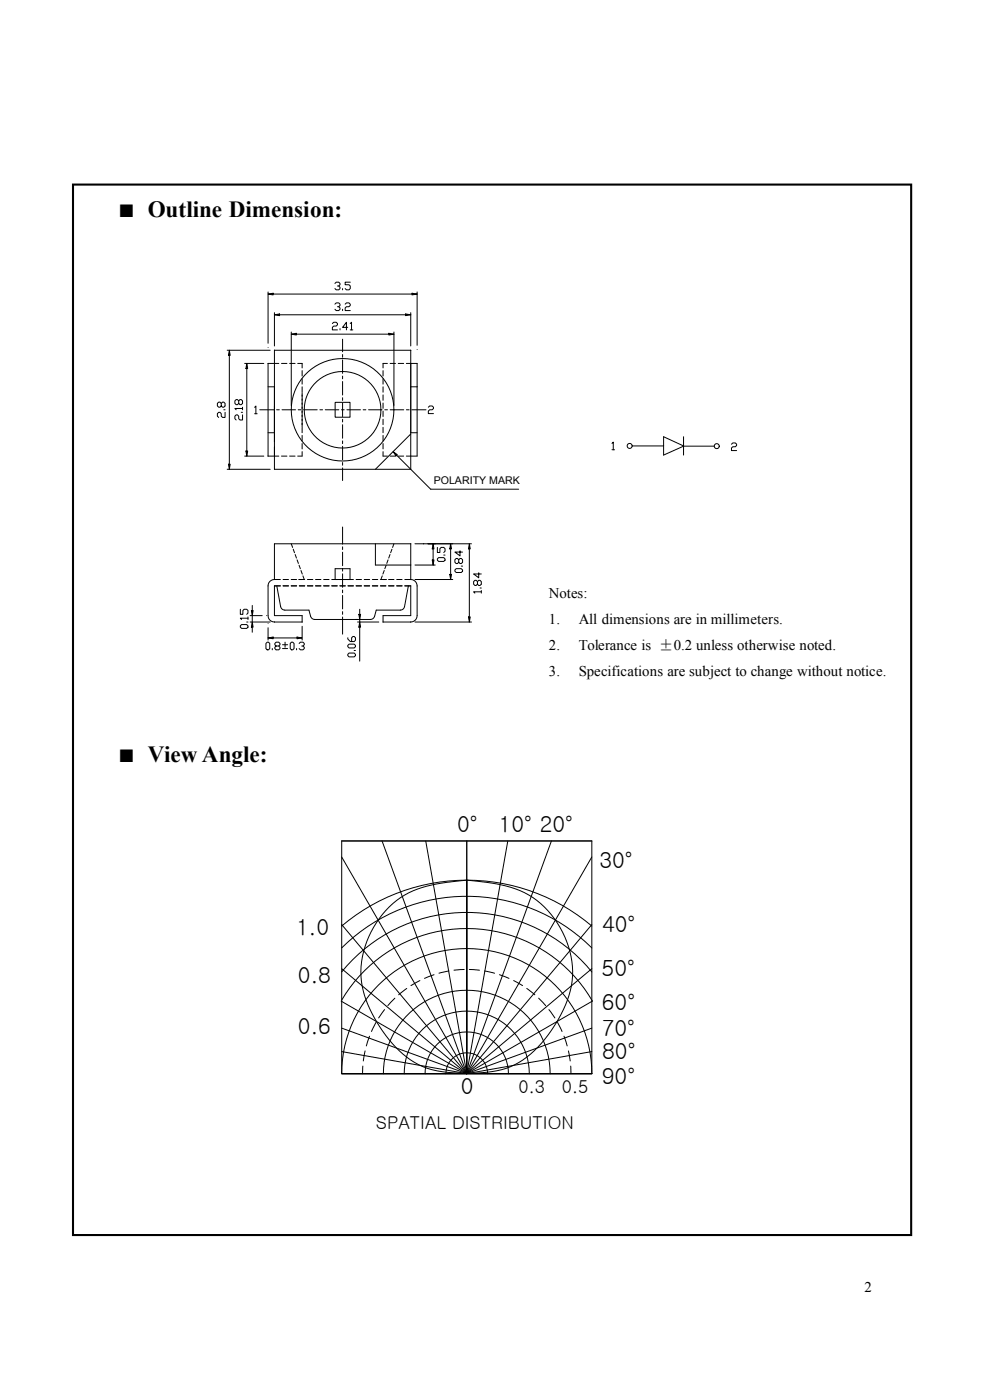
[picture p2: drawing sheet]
<svg xmlns="http://www.w3.org/2000/svg" width="210mm" height="297mm" viewBox="0 0 210 297" stroke-linecap="round" stroke-linejoin="round" font-family="sans-serif">
<path d="M15.5 39.4l.2-.2v222.8l-.2-.2h177.8l-.2 .2v-222.8l.2 .2zM15.3 38.9h178.2v223.3h-178.2z" fill="#000"/>
<g fill="none" stroke="#000" stroke-width=".21">
<path d="M74.3 59.9h-1.1v.5h.8l.3 .3v.5l-.3 .3h-.5l-.3-.3M48.2 74.3h9.1M48.6 74.3l.2 1.1h-.3zM48.6 75.4v23.1M51.9 77.1h4.1M52.4 77.1l.1 1.1h-.3zM52.4 78.2v17.5M56.9 62.4l1-.2v.4zM56.9 61.9v10.9M56.9 73.7h.1M57.9 62.4h29.5M58.2 66.8l1.1-.2v.4z"/>
<path d="M58.2 74.3h28.9v25.3h-28.9zM58.2 66.3v7.1M59.1 77.1h-2.2v19.7h2.2M59.3 66.8h26.7M59.7 77.1h1.2M61.4 77.1h1.2M61.8 70.9l1.1-.2v.4zM61.8 70.4v15.6M62.9 70.9h19.6M63.2 77.1h.9v1M64.1 78.6v1.2M70.5 68.6l.3-.2h.5l.3 .2v.3l-.3 .3h-.5l-.3 .2v.6h1.1"/>
<path d="M71 60.1l.3-.2h.6l.2 .2v.3l-.2 .3h-.3M71 64.5l.3-.2h.6l.2 .2v.3l-.2 .3h-.3M71.9 60.7l.2 .2v.3l-.2 .3h-.6l-.3-.3M71.9 65.1l.2 .2v.3l-.2 .3h-.6l-.3-.3M72.1 69.7v.3M72.7 61.2v.3M72.7 65.6v.3M72.7 72v2.6M72.7 75.2v.6M72.7 76.4v2.8M72.7 79.8v.6M73.2 64.5l.3-.2h.5l.3 .2v.3l-.3 .3h-.5l-.3 .2v.6h1.1"/>
<path d="M73.8 69.4h-1.1l.8-1v1.6M74.3 68.6l.3-.2v1.6M74.3 70h.5M81.3 78.6v1.2M82.2 77.1h-.9v1M82.5 70.7l1.1 .2-1.1 .2zM82.8 77.1h1.1M83.6 70.4v15.6M83.6 70.9h.1M84.5 77.1h1.1M86 66.6l1.1 .2-1.1 .2zM86.2 77.1h2.3v19.7h-2.3"/>
<path d="M87.1 66.3v7.1M87.1 66.8h.1M87.4 62.2l1.1 .2-1.1 .2zM88.5 61.9v11.4M88.5 62.4h.1M88.5 74.2h.1M46.9 85.6l.3-.3h.3l.2 .3v.5l-.2 .3h-.3l-.3-.3v-.5l-.2-.3h-.3l-.3 .3v.5l.3 .3h.3l.2-.3M47.5 86.9h.2M47.7 87.5v1.1h-.5l-.3-.3v-.6l-.2-.2h-.3l-.3 .2v.6l.3 .3M48.2 99.6h9.1M48.5 98.5h.3l-.2 1.1zM50.6 85l.3-.2h.3l.2 .2v.6l-.2 .2h-.3l-.3-.2v-.6l-.2-.2h-.3l-.3 .2v.6l.3 .2h.3l.2-.2"/>
<path d="M51.2 87.5h.2M51.4 88v1.1h-.5l-.3-.3v-.5l-.2-.3h-.3l-.3 .3v.5l.3 .3M51.4 86.7h-1.6l.3 .2M51.4 86.4v.5M51.9 96.8h4.1M52.2 95.7h.3l-.1 1.1zM54 86.4l.3-.3v1.7M54 87.8h.6M55.1 86.9h3M56.9 91.8h1.3M56.9 82.1h1.3M58.7 86.9h.6"/>
<path d="M59.7 96.8h1.2M59.8 86.9h2.9M61.4 96.8h1.2M63.3 86.9h.5M64.1 80.3v1.2M64.1 82.1v1.1M64.1 83.3v7.2M64.1 90.7v1.1M64.1 92.4v1.1M64.1 94.1v1.1M64.1 95.8v1h-.9M64.4 86.9h2.9"/>
<path d="M67.9 86.9h.5M69 86.9h2.9M71.1 85.4h3.2v3.1h-3.2zM72.4 86.9h.6M72.7 80.9v2.9M72.7 84.4v.5M72.7 85.5v2.9M72.7 89v.5M72.7 90.1v2.9M72.7 93.5v.6M72.7 94.7v2.8M72.7 98.1v.6"/>
<path d="M72.7 99.3v2.6M73.6 86.9h2.9M77 86.9h.6M78.2 86.9h2.9M81.3 80.3v1.2M81.3 82.1v1.1M81.3 83.8v1.1M81.3 85.5v1.1M81.3 87.2v1.2M81.3 88.9v1.2M81.3 90.7v1.1M81.3 92.4v1.1"/>
<path d="M81.3 94.1v1.1M81.3 95.8v1h.9M81.6 86.9h.6M82.8 96.8h1.1M82.8 86.9h2.8M83.4 95.8l.9 .7-.3 .2zM84.1 96.6l7.3 7.2h18.6M84.5 96.8h1.1M86.2 86.9h.6M87.1 91.8h1.4M87.1 92.1l-7.5 7.5M87.1 82.1h1.4"/>
<path d="M87.4 86.9h3M90.9 86.4l.2-.3h.6l.3 .3v.3l-.3 .2h-.6l-.2 .3v.5h1.1M129.8 94.1l.3-.3v1.6M129.8 95.4h.6M134.1 94.6h6.7M145 94.6l-4.2-1.9v3.8l4.2-1.9h6.5M145 92.7v3.8M155.2 94.2l.2-.2h.6l.3 .2v.3l-.3 .3h-.6l-.2 .2v.6h1.1M61.8 115.4l.3 .7M62.2 116.5l.3 .8M62.6 117.6l.3 .8M63 118.8l.3 .7"/>
<path d="M63.4 119.9l.3 .8M72.7 111.8v3.6M72.7 116v.6M72.7 117.1v2.9M79.6 115.4v4.5h7.5M81.9 119.9l-.3 .8M82.3 118.8l-.3 .7M82.7 117.6l-.2 .8M83.1 116.5l-.2 .8M83.6 115.4l-.3 .7M88 115.4h12M88 119.9h4.3"/>
<path d="M91.7 118.8h.4l-.2 1.1zM91.9 115.4l.2 1h-.4zM91.9 116.4v2.4M92.8 118.6l.2-.3h1.1l.3 .3v.2l-.3 .3h-1.1l-.2-.3zM92.8 116.1v1.1h.5v-.8l.3-.3h.5l.3 .3v.5l-.3 .3M94.1 117.8h.3M95.6 115.4l.2 1h-.4zM95.6 116.4v5.5M97.3 118.7l.3-.2h.3l.2 .2v.6l-.2 .3h-.3l-.3-.3v-.6l-.3-.2h-.2l-.3 .2v.6l.3 .3h.2l.3-.3M97.6 116.9v1l-1.1-.8h1.6M99.6 115.4l.1 1h-.3zM99.6 116.4v14.5"/>
<path d="M51 132.8l.3-.3h1l.3 .3v.2l-.3 .3h-1l-.3-.3zM51 129.3v1h.5v-.8l.3-.2h.5l.3 .2v.6l-.3 .2M52.3 132h.3M52.6 131.1h-1.6l.3 .3M52.6 130.9v.5M53.1 132h4.2M53.1 130.6h2.5M53.3 129.5h.4l-.2 1.1zM53.5 132l.2 1h-.4zM53.5 128.4v1.1M53.5 130.6v1.4M53.5 133v1.1"/>
<path d="M56.5 130.6h.1M56.7 136.2h.3l.2 .3v1.1l-.2 .3h-.3l-.3-.3v-1.1zM56.9 135.3l1-.1v.3zM56.9 133.2v2.6M56.9 135.3h.1M56.9 132.3h.1M57.8 137.6v.3M57.9 135.3h5.1M58.2 122.9a1.34 1.34 0 0 0-1.3 1.4v6.3a1.35 1.35 0 0 0 1.3 1.4h5.9v-1.4h-5.9v-6.3h1.3M58.2 122.9v-7.5h28.9v7.5M58.2 122.9h1.3M58.6 137l-.3-.2v-.3l.3-.3h.5l.3 .3v.3l-.3 .2h-.5l-.3 .3v.3l.3 .3h.5l.3-.3v-.3l-.3-.3"/>
<path d="M58.7 124.3l.8 4.4a.9 .9 0 0 0 .9 .7h5.1l.4 1.4a.92 .92 0 0 0 .9 .6h11.8a.92 .92 0 0 0 .9-.6l.3-1.4h5.1a.9 .9 0 0 0 .9-.7l.8-4.4M59.9 137.6h1.1M59.9 136.8h1.1M60 122.9h1.2M60 124.3h1.2M60.5 136.2v1.1M61.8 122.9h1.1M61.8 124.3h1.1M61.8 136.2h.3l.3 .3v1.1l-.3 .3h-.3l-.2-.3v-1.1zM62.9 137.6v.3M63 135.2l1.1 .1-1.1 .2zM63.4 122.9h1.2"/>
<path d="M63.5 136.5l.2-.3h.6l.2 .3v.3l-.2 .2h-.3M63.5 124.3h1.1M63.8 121l.3 .8M64.1 132.9v2.9M64.3 122.2l.2 .7M64.3 137l.2 .3v.3l-.2 .3h-.6l-.2-.3M65.2 122.9h1.2M65.2 124.3h1.2M66.9 122.9h1.2M66.9 124.3h1.2M68.7 122.9h1.1M68.7 124.3h1.1"/>
<path d="M70.4 122.9h1.1M70.4 124.3h1.1M71.1 120.6h3.2v2.3h-3.2zM72.1 122.9h1.1M72.1 124.3h1.1M72.7 120.6v.6M72.7 121.7v2.9M72.7 125.2v.5M72.7 126.3v2.9M72.7 129.8v.5M72.7 130.9v3.6M73.8 136.9l.2-.2h1.1l.3 .2v.3l-.3 .3h-1.1l-.2-.3z"/>
<path d="M73.8 135.3v.3l.5 .5h.8l.3-.3v-.5l-.3-.3h-.2l-.3 .3v.8M73.8 122.9h1.2M73.8 124.3h1.2M74 138.5h1.1l.3 .3v.3l-.3 .3h-1.1l-.2-.3v-.3zM75.1 138h.3M75.5 122.9h1.2M75.5 124.3h1.2M75.9 132h4.5M76.1 130.3h.4l-.2 1.1zM76.3 132l.2 1h-.4zM76.3 129.3v1M76.3 131.4v.6"/>
<path d="M76.3 133v7.3M77.3 122.9h1.1M77.3 124.3h1.1M79 122.9h1.1M79 124.3h1.1M80.7 122.9h1.3M80.7 124.3h1.2M81.1 122.2l-.3 .7M81.5 121l-.3 .8M82.4 122.9h1.2M82.4 124.3h1.2M84.1 122.9h1.2"/>
<path d="M84.1 124.3h1.2M85.9 122.9h1.2M87.1 122.9a1.34 1.34 0 0 1 1.4 1.4v6.3a1.35 1.35 0 0 1-1.4 1.4h-5.8v-1.4h5.8v-6.3h-1.2M88 132h12M88 122.9h8M95.4 121.9h.4l-.2 1zM96.5 120.9l.3-.3h1.1l.2 .3v.3l-.2 .3h-1.1l-.3-.3zM97.9 120.1h.2M99.4 130.9h.3l-.1 1.1zM101.3 123.4l.3-.3h.2l.3 .3v.5l-.3 .3h-.2l-.3-.3v-.5l-.3-.3h-.3l-.2 .3v.5l.2 .3h.3l.3-.3M101.6 121.5v1.1l-1.1-.8h1.6M101.8 124.7h.3"/>
<path d="M102.1 125.6h-1.6l.2 .2M102.1 125.3v.5M81 178.4l18 49.4M90.3 178.4l8.7 49.4M99 178.4v49.4M107.7 178.4l-8.7 49.4M117 178.4l-18 49.4M72.5 196.5a41 41 0 0 1 53 0M72.5 196.1l26.5 31.7M72.5 181.8l26.5 46M82.5 192.4a18.8 18.8 0 0 1 11.2-5.1l1.1-.1a19.5 19.5 0 0 1 8.5 0 20.1 20.1 0 0 1 12.2 5.2 18.8 18.8 0 0 1 4.9 19.8 27.5 27.5 0 0 1-10.3 13.2 17.9 17.9 0 0 1-9 2.2 25.1 25.1 0 0 1-12.2-1.7 25.2 25.2 0 0 1-10.4-11.8 18.3 18.3 0 0 1 2.6-20.1zM125.5 181.8l-26.5 46"/>
<path d="M125.5 196.1l-26.5 31.7M72.4 212.4l26.6 15.4M72.5 201.1a37.6 37.6 0 0 1 53 0M72.5 206.2a34.2 34.2 0 0 1 53 0M72.5 212.2a30.8 30.8 0 0 1 53.2 .2l-26.7 15.4M72.5 218.1l26.5 9.7M72.5 205.5l26.5 22.3M78.4 219.8l-.7 2.1M79.8 216.9l-1 1.9M81.6 214.2l-1.3 1.8M83.8 211.8l-1.5 1.5M86.3 209.7l-1.7 1.3"/>
<path d="M89.1 208l-1.9 1.1M92.1 206.8l-2 .8M95.2 206l-2.1 .5M98.5 205.7l-2.2 .1M99.6 205.7l2.1 .1M102.8 206l2.1 .5M106 206.8l2 .8M109 208l1.8 1.1M111.7 209.7l1.8 1.3M114.3 211.8l1.5 1.5M116.4 214.2l1.3 1.8M118.2 216.9l1 1.9"/>
<path d="M119.6 219.8l.7 2.1M125.5 205.5l-26.5 22.3M125.5 218.1l-26.5 9.7M72.5 227.8h53h-53M72.5 227.8a26.5 26.5 0 0 1 26.5-26.6 26.5 26.5 0 0 1 26.5 26.6M72.5 227.8h53M72.5 227.8v-49.4h53v49.4M72.5 223.1l26.5 4.7M77 226.2l-.1 1.6M77.4 222.9l-.3 2.2M81.3 227.8a17.7 17.7 0 0 1 17.7-17.7 17.7 17.7 0 0 1 17.7 17.7M85.7 227.8a13.3 13.3 0 0 1 13.3-13.3 13.3 13.3 0 0 1 13.3 13.3"/>
<path d="M90.2 227.8a8.8 8.8 0 0 1 8.8-8.9 8.8 8.8 0 0 1 8.9 8.9M94.6 227.8a4.4 4.4 0 0 1 4.4-4.5 4.4 4.4 0 0 1 4.4 4.5M120.6 222.9l.4 2.2M121.1 226.2v1.6M125.5 223.1l-26.5 4.7"/>
<circle cx="72.7" cy="86.9" r="8.1"/>
<circle cx="72.7" cy="86.9" r="10.9"/>
<circle cx="133.6" cy="94.6" r=".53"/>
<circle cx="152" cy="94.6" r=".53"/>
</g>
<g fill="#000">
<path d="M48.6 74.3l.2 1.1h-.3zM52.4 77.1l.1 1.1h-.3zM56.9 62.4l1-.2v.4zM58.2 66.8l1.1-.2v.4zM61.8 70.9l1.1-.2v.4zM82.5 70.7l1.1 .2-1.1 .2zM86 66.6l1.1 .2-1.1 .2zM87.4 62.2l1.1 .2-1.1 .2zM48.5 98.5h.3l-.2 1.1zM52.2 95.7h.3l-.1 1.1zM83.4 95.8l.9 .7-.3 .2zM91.9 115.4l.2 1h-.4z"/>
<path d="M91.7 118.8h.4l-.2 1.1zM95.6 115.4l.2 1h-.4zM99.6 115.4l.1 1h-.3zM53.5 132l.2 1h-.4zM53.3 129.5h.4l-.2 1.1zM56.9 135.3l1-.1v.3zM63 135.2l1.1 .1-1.1 .2zM76.1 130.3h.4l-.2 1.1zM76.3 132l.2 1h-.4zM95.4 121.9h.4l-.2 1zM99.4 130.9h.3l-.1 1.1z"/>
</g>
<g font-size="4.9">
<text x="31.3" y="46">Outline Dimension:</text>
<text x="31.3" y="161.6">View Angle:</text>
</g>
<g font-size="4.7">
<text x="96.9" y="176.4">0°</text>
<text x="105.8" y="176.4">10° 20°</text>
<text x="127.2" y="184.1">30°</text>
<text x="127.7" y="197.8">40°</text>
<text x="62.8" y="198.3">1.0</text>
<text x="63.2" y="208.5">0.8</text>
<text x="127.6" y="207.1">50°</text>
<text x="127.7" y="214.3">60°</text>
<text x="63.2" y="219.4">0.6</text>
<text x="127.6" y="219.8">70°</text>
<text x="127.7" y="224.6">80°</text>
<text x="97.8" y="232.2">0</text>
<text x="127.7" y="230">90°</text>
</g>
<g font-size="3.8">
<text x="110" y="231.8">0.3</text>
<text x="119.2" y="231.8">0.5</text>
<text x="79.7" y="239.4">SPATIAL DISTRIBUTION</text>
</g>
<g font-size="3.7">
<text x="25" y="46">■</text>
<text x="25" y="161.6">■</text>
</g>
<g font-size="3.1">
<text x="116.4" y="126.8">Notes:</text>
<text x="116.4" y="132.4">1.</text>
<text x="116.4" y="137.9">2.</text>
<text x="122.8" y="132.4">All dimensions are in millimeters.</text>
<text x="122.8" y="137.9">Tolerance is ±0.2 unless otherwise noted.</text>
<text x="116.4" y="143.4">3.</text>
<text x="122.8" y="143.4">Specifications are subject to change without notice.</text>
<text x="183.4" y="274">2</text>
</g>
<text font-size="2.3" x="92" y="102.6">POLARITY MARK</text>
</svg>
